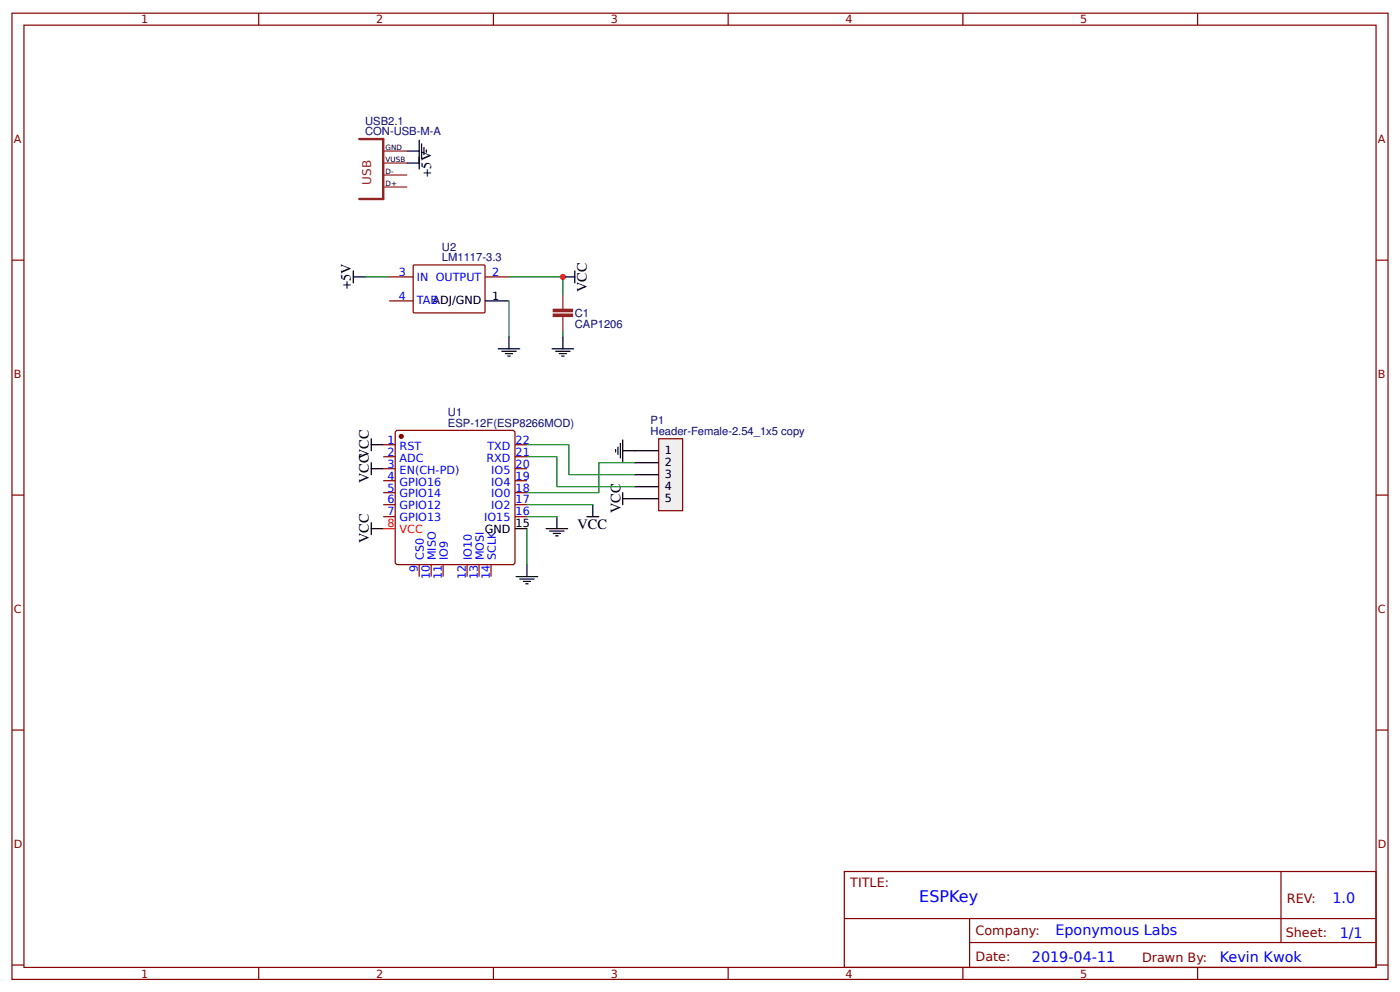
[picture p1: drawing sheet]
<svg xmlns="http://www.w3.org/2000/svg" width="309mm" height="219mm" viewBox="0 0 309 219" stroke-linecap="round" stroke-linejoin="round" font-family="sans-serif">
<g fill="none" stroke="#800" stroke-width=".26">
<path d="M2.6 2.9h304.1v213.3h-304.1zM5.3 5.6h298.7v207.9h-298.7zM57.1 2.9v2.7M109 2.9v2.7M160.9 2.9v2.7M212.7 2.9v2.7M264.6 2.9v2.7M2.6 57.4h2.7M91.3 58.6l.2-.1h15.5l.2 .2-.1 10.2-.2 .2-15.5-.1-.1-.2zM304 57.4h2.7M86 61.1h5.3M86 66.4h5.3"/>
<path d="M107.2 61.1h5.2M2.6 109.3h2.7M304 109.3h2.7M2.6 161.1h2.7M304 161.1h2.7M186.5 192.4h117.5v21.1h-117.5zM283 192.4v15.6M2.6 213h2.7M57.1 213.5v2.7M109 213.5v2.7M160.9 213.5v2.7M186.6 202.7h117.3"/>
<path d="M212.7 213.5v2.7M214.2 208h89.7M214.2 202.7v10.6M264.6 213.5v2.7M304 213h2.7"/>
</g>
<g fill="none" stroke="#000" stroke-width=".26">
<path d="M107.2 66.4h5.2M122 77h4.7M122.8 77.5h3.1M123.6 78.1h1.5M124.1 78.6h.5M124.4 74.3v2.7M82 96.8v2.7M82 98.2h2.7M82 103.5h2.7M82 102.1v2.7M82 115.4v2.6M82 116.7h2.7"/>
<path d="M120.6 116.7h4.8M121.4 117.2h3.2M122.2 117.7h1.6M122.8 118.3h.5M123 114v2.7M129.6 114h2.7M131 111.4v2.6M114 127.3h4.8M114.8 127.8h3.2M115.6 128.3h1.6M116.2 128.9h.5M116.4 124.6v2.7"/>
</g>
<path d="M112.4 61.1h12M124.4 73v1.3" fill="none" stroke="#080" stroke-width=".26"/>
<path d="M145.5 96.8h5.3v15.9h-5.3z" fill="#efefef" stroke="#800" stroke-width=".26"/>
<g fill="none" stroke="#000" stroke-width=".26">
<path d="M90 33.3h2.6M90 36h2.6M92.6 31v6.3M93.1 31.7v3.2M93.7 32.5v1.6M94.2 33.1v.5M78.1 59.8v2.6M127 59.8v2.6M78.1 61.1h2.6M110.1 77h4.7M110.9 77.5h3.1M111.7 78.1h1.5"/>
<path d="M112.2 78.6h.5M112.4 74.3v2.7M124.4 61.1h2.6M136 99.2v.5M136.5 98.7v1.6M137.1 97.9v3.2M137.6 99.5h7.9M137.6 97.1v4.8M113.8 116.7h2.6M137.6 110.1h7.9M137.6 108.7v2.7M140.2 102.1h5.3"/>
<path d="M140.2 104.8h5.3M140.2 107.4h5.3"/>
</g>
<path d="M79.4 30.7h5.3v13.2h-5.3" fill="none" stroke="#8d2323" stroke-width=".53"/>
<path d="M84.7 33.3h5.3M84.7 36h5.3M84.7 38.6h5.3M84.7 41.3h5.3M124.4 65.1v3.2M124.4 69.8v3.2" fill="none" stroke="#8d2323" stroke-width=".26"/>
<path d="M80.7 61.1h5.3M112.4 66.4v7.9M124.4 61.1v4M116.4 98.2h9.3v6.6h14.5M116.4 100.8h6.6v6.6h17.2M116.4 116.7v7.9M116.4 114h6.6M116.4 111.4h14.6M140.2 102.1h-7.9v6.6h-15.9" fill="none" stroke="#080" stroke-width=".26"/>
<circle cx="88.6" cy="96.3" r=".4" fill="#800" stroke="#800" stroke-width=".26"/>
<g fill="none" stroke="#800" stroke-width=".26">
<path d="M84.7 98.2h2.6M87.6 95.1l25.6-.1 .5 .2 .1 28.9-.3 .4-25.7 .1-.4-.2-.1-28.9zM113.8 98.2h2.6M84.7 100.8h2.6M84.7 103.5h2.6M84.7 106.1h2.6M84.7 108.7h2.6M84.7 111.4h2.6M84.7 114h2.6M113.8 100.8h2.6M113.8 103.5h2.6M113.8 106.1h2.6"/>
<path d="M113.8 108.7h2.6M113.8 111.4h2.6M113.8 114h2.6M92.6 124.6v2.7M95.2 124.6v2.7M97.9 124.6v2.7M103.2 124.6v2.7M105.8 124.6v2.7M108.5 124.6v2.7"/>
</g>
<path d="M84.7 116.7h2.6" fill="none" stroke="#f00" stroke-width=".26"/>
<g fill="#8d2323" stroke="#8d2323" stroke-width=".26">
<path d="M122.2 69.3h4.3v.5h-4.3z"/>
<path d="M122.2 68.3h4.3v.5h-4.3z"/>
</g>
<circle cx="124.4" cy="61.1" r=".66" fill="#c00"/>
<text font-size="3.5" fill="#00f" x="203.1" y="199.1">ESPKey</text>
<g font-size="3.2">
<text x="95.2" y="39" transform="rotate(-90 95.2 39)">+5V</text>
<text x="77.5" y="63.8" transform="rotate(-90 77.5 63.8)">+5V</text>
<text x="129.7" y="64.5" transform="rotate(-90 129.7 64.5)">VCC</text>
<text x="81.5" y="106.6" transform="rotate(-90 81.5 106.6)">VCCVCC</text>
<text x="137.1" y="113.2" transform="rotate(-90 137.1 113.2)">VCC</text>
<text x="81.5" y="119.8" transform="rotate(-90 81.5 119.8)">VCC</text>
<text x="127.6" y="116.7">VCC</text>
</g>
<g font-size="3.2" fill="#00f">
<text x="294.4" y="199.3">1.0</text>
<text x="233.2" y="206.5">Eponymous Labs</text>
<text x="296" y="207">1/1</text>
<text x="228" y="212.3">2019-04-11</text>
<text x="269.5" y="212.3">Kevin Kwok</text>
</g>
<g font-size="2.8" fill="#800">
<text x="187.9" y="195.8">TITLE:</text>
<text x="284.3" y="199.3">REV:</text>
<text x="215.5" y="206.4">Company:</text>
<text x="284.1" y="206.9">Sheet:</text>
<text x="215.5" y="212.2">Date:</text>
<text x="252.3" y="212.3">Drawn By:</text>
</g>
<text font-size="2.6" fill="#8d2323" x="82" y="40.7" transform="rotate(-90 82 40.7)">USB</text>
<g font-size="2.5" fill="#800">
<text x="31.2" y="5.2">1</text>
<text x="83.1" y="5.2">2</text>
<text x="134.9" y="5.2">3</text>
<text x="186.8" y="5.2">4</text>
<text x="238.7" y="5.2">5</text>
<text x="3" y="31.5">A</text>
<text x="304.4" y="31.5">A</text>
<text x="3" y="83.3">B</text>
<text x="304.4" y="83.3">B</text>
<text x="3" y="135.2">C</text>
<text x="304.4" y="135.2">C</text>
<text x="3" y="187.1">D</text>
<text x="304.4" y="187.1">D</text>
<text x="31.2" y="215.8">1</text>
<text x="83.1" y="215.8">2</text>
<text x="134.9" y="215.8">3</text>
<text x="186.8" y="215.8">4</text>
<text x="238.7" y="215.8">5</text>
</g>
<g font-size="2.5" fill="#000080">
<text x="80.7" y="29.9">CON-USB-M-A</text>
<text x="80.7" y="27.5">USB2.1</text>
<text x="97.6" y="57.7">LM1117-3.3</text>
<text x="97.6" y="55.3">U2</text>
<text x="127" y="69.9">C1</text>
<text x="127" y="72.3">CAP1206</text>
<text x="99" y="94.2">ESP-12F(ESP8266MOD)</text>
<text x="99" y="91.8">U1</text>
<text x="143.7" y="93.7">P1</text>
<text x="143.7" y="96">Header-Female-2.54_1x5 copy</text>
</g>
<g font-size="2.5" fill="#00f">
<text x="88.1" y="60.9">3</text>
<text x="92.1" y="61.9">IN OUTPUT</text>
<text x="108.7" y="60.9">2</text>
<text x="88.1" y="66.1">4</text>
<text x="92.1" y="67.2">TAB</text>
<text x="85.6" y="97.9">1</text>
<text x="85.6" y="100.5">2</text>
<text x="88.3" y="99.2">RST</text>
<text x="88.3" y="101.9">ADC</text>
<text x="107.5" y="101.9">RXD</text>
<text x="107.7" y="99.2">TXD</text>
<text x="113.9" y="100.5">21</text>
<text x="113.9" y="97.9">22</text>
<text x="85.6" y="103.2">3</text>
<text x="85.6" y="105.8">4</text>
<text x="88.3" y="104.5">EN(CH-PD)</text>
<text x="88.3" y="107.2">GPIO16</text>
<text x="108.5" y="107.2">IO4</text>
<text x="108.5" y="104.5">IO5</text>
<text x="113.9" y="105.8">19</text>
<text x="113.9" y="103.2">20</text>
<text x="85.6" y="108.5">5</text>
<text x="85.6" y="111.1">6</text>
<text x="85.6" y="113.8">7</text>
<text x="88.3" y="109.8">GPIO14</text>
<text x="88.3" y="112.4">GPIO12</text>
<text x="108.5" y="112.4">IO2</text>
<text x="108.5" y="109.8">IO0</text>
<text x="113.9" y="113.8">16</text>
<text x="113.9" y="111.1">17</text>
<text x="113.9" y="108.5">18</text>
<text x="88.3" y="115.1">GPIO13</text>
<text x="107" y="115.1">IO15</text>
<text x="93.7" y="123.6" transform="rotate(-90 93.7 123.6)">CS0</text>
<text x="96.3" y="123.6" transform="rotate(-90 96.3 123.6)">MISO</text>
<text x="99" y="123.6" transform="rotate(-90 99 123.6)">IO9</text>
<text x="104.2" y="123.6" transform="rotate(-90 104.2 123.6)">IO10</text>
<text x="106.9" y="123.6" transform="rotate(-90 106.9 123.6)">MOSI</text>
<text x="109.5" y="123.6" transform="rotate(-90 109.5 123.6)">SCLK</text>
<text x="92.3" y="126.3" transform="rotate(-90 92.3 126.3)">9</text>
<text x="95" y="127.9" transform="rotate(-90 95 127.9)">10</text>
<text x="97.6" y="127.9" transform="rotate(-90 97.6 127.9)">11</text>
<text x="102.9" y="127.9" transform="rotate(-90 102.9 127.9)">12</text>
<text x="105.6" y="127.9" transform="rotate(-90 105.6 127.9)">13</text>
<text x="108.2" y="127.9" transform="rotate(-90 108.2 127.9)">14</text>
</g>
<g font-size="2.5">
<text x="95.5" y="67.2">ADJ/GND</text>
<text x="108.7" y="66.1">1</text>
<text x="146.8" y="100.3">1</text>
<text x="146.8" y="102.9">2</text>
<text x="146.8" y="105.6">3</text>
<text x="146.8" y="108.2">4</text>
<text x="146.8" y="110.9">5</text>
<text x="107.1" y="117.7">GND</text>
<text x="113.9" y="116.4">15</text>
</g>
<g font-size="2.5" fill="#f00">
<text x="85.6" y="116.4">8</text>
<text x="88.3" y="117.7">VCC</text>
</g>
<g font-size="1.6">
<text x="85.2" y="33.1">GND</text>
<text x="85.2" y="35.7">VUSB</text>
<text x="85.2" y="38.4">D-</text>
<text x="85.2" y="41">D+</text>
</g>
</svg>
